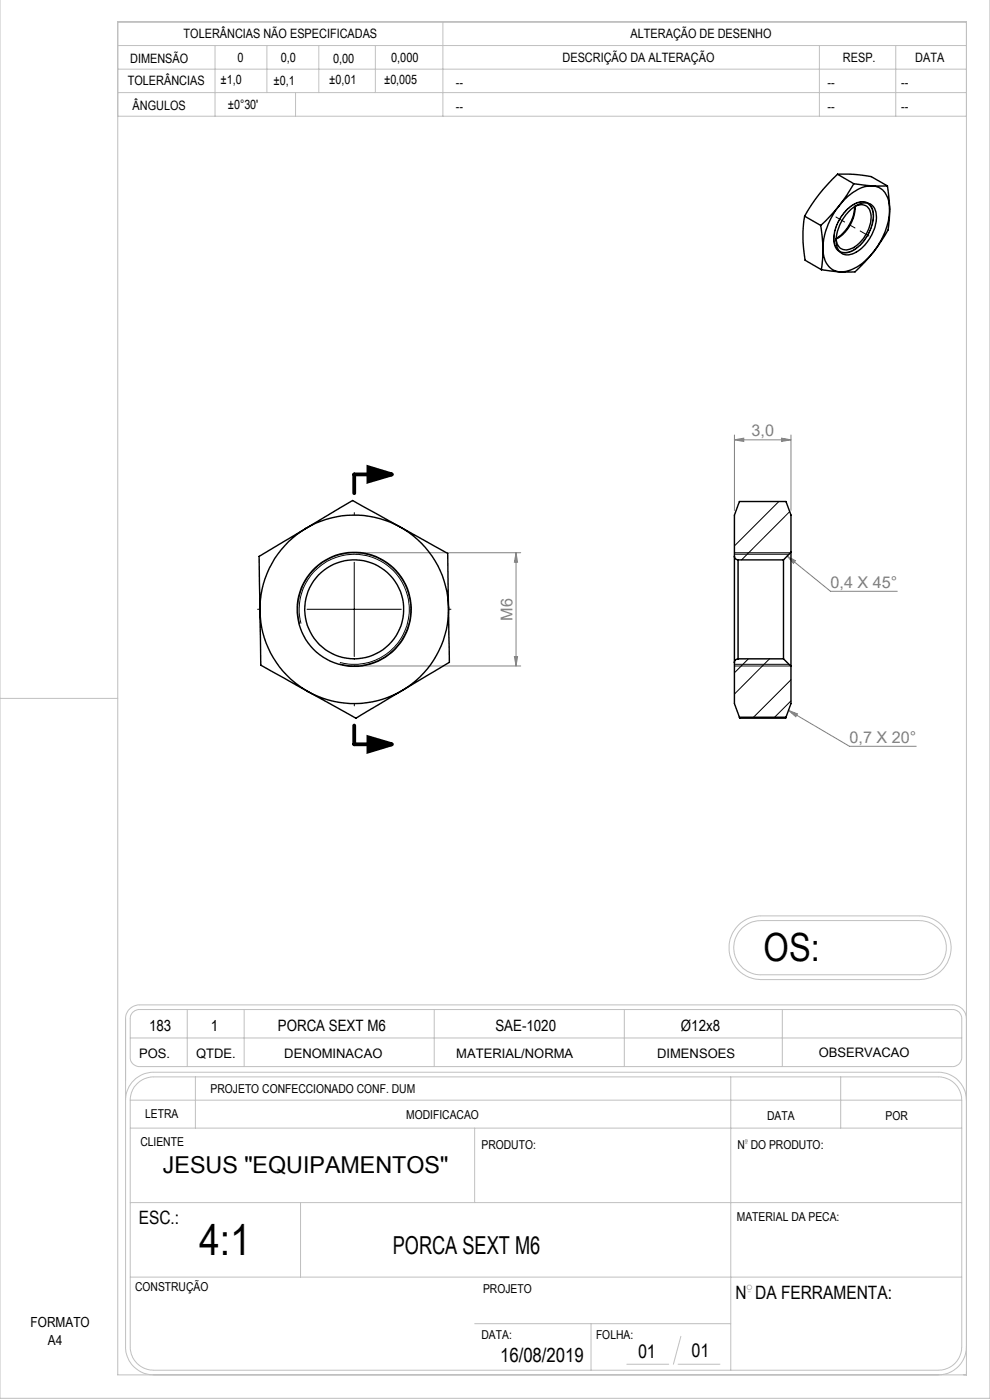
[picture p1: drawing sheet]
<svg xmlns="http://www.w3.org/2000/svg" width="210mm" height="297mm" viewBox="0 0 210 297" stroke-linecap="round" stroke-linejoin="round" font-family="sans-serif">
<path d="M78.1 99.1l5 1.5-5 1.5zM78.1 156.4l5 1.5-5 1.5z" fill="none" stroke="#000" stroke-width=".8" stroke-linecap="butt"/>
<g fill="none" stroke="#c0c0c0" stroke-width=".21">
<path d="M210 -.1v296.7h-210v-296.6M25 4.7h180v287h-180zM25 9.7h180M25 19.6h180M25 14.7h180M45.6 9.7v15M56.6 9.7v9.9M62.7 19.6v5.1M67.6 9.7v9.9M79.6 9.7v9.9M93.9 4.7v20M173.8 9.7v15"/>
<path d="M190 9.7v15M25 24.7h180M0 148.2h25M156.7 196.2l.5-.5a6.7 6.7 0 0 1 4.2-1.4h33.6a6.8 6.8 0 0 1 6.8 6.8 6.8 6.8 0 0 1-6.8 6.7h-33.6a6.8 6.8 0 0 1-6.2-4.2 6.8 6.8 0 0 1 1.5-7.4zM157.4 196.9l.2-.2a5.6 5.6 0 0 1 3.8-1.4h33.6a5.8 5.8 0 0 1 5.7 5.7 5.8 5.8 0 0 1-5.7 5.8h-33.6a5.8 5.8 0 0 1-5.3-3.6 5.8 5.8 0 0 1 1.3-6.3zM28.3 214.7l1.1-.5h172.8a1.93 1.93 0 0 1 1.8 1.9v8.4a1.93 1.93 0 0 1-2 1.8h-172.4a1.92 1.92 0 0 1-2-2v-8.2a1.81 1.81 0 0 1 .7-1.4zM39.7 214.2v12.1M51.8 214.2v12.1M92.1 214.2v12.1M132.4 214.2v12.1M165.9 214.2v12.1M205 216.1a2.94 2.94 0 0 0-3-2.9h-172.4a2.94 2.94 0 0 0-3 2.9v69.6a6 6 0 0 0 6 6"/>
<path d="M26.6 233.4a6 6 0 0 1 6-5.9h166.5a6 6 0 0 1 5.9 5.9M27.6 233.4a4.9 4.9 0 0 1 5-4.9h166.5a4.9 4.9 0 0 1 4.9 4.9M27.6 233.4v52.3a4.9 4.9 0 0 0 5 5h166.5a4.9 4.9 0 0 0 4.9-5v-52.3M27.6 239.3h176.4M27.6 233.4h176.4M27.6 220.2h176.4M41.5 228.5v10.8M100.7 239.3v15.8M155 228.5v62.2M178.3 228.5v10.8M27.6 255.1h176.4M63.7 255.1v15.8"/>
<path d="M158.2 242.6h.2M27.6 270.9h176.4M158.7 274h.5M100.7 280.8h54.3M125.4 280.8v9.9M133 289.4h8.9M143.8 289.4h8.9M144.4 283.5l-1.6 5.9M205 285.7a6 6 0 0 1-5.9 6"/>
<circle cx="158.3" cy="242.1" r=".25"/>
<circle cx="159" cy="273.1" r=".5"/>
</g>
<g fill="none" stroke="#808080" stroke-width=".21">
<path d="M155.8 93.3l2-.3v.7zM155.8 92.3v16M155.8 93.3h12M165.8 93l2 .3-2 .4zM167.8 92.3v16M76.1 117.3h34.4M109.5 117.3l.3 2h-.7zM109.5 117.3v24M167 118l1.7 1-.4 .5zM167 118l9.2 7.4h14.1M109.1 139.3h.7l-.3 2zM76.1 141.3h34.4"/>
<path d="M167.3 150.7l1.9 .7-.4 .6zM167.3 150.7l12.9 7.6h14.1"/>
</g>
<path d="M179.6 44.4a4.1 4.1 0 0 1 4.4-1.4 3.7 3.7 0 0 1 1.1 4.3 8.6 8.6 0 0 1-5.3 6.3 2.41 2.41 0 0 1-3-2.7 9.3 9.3 0 0 1 2.8-6.5zM179.7 44.4a3.8 3.8 0 0 1 4.3-1.2 3.8 3.8 0 0 1 1 4.4 8.2 8.2 0 0 1-5.1 5.9 2.43 2.43 0 0 1-2.9-3 9.2 9.2 0 0 1 2.7-6.1zM75.1 119.3v20M155.8 117.3h11.9M155.8 117.6h11.6M63.5 132.4a12 12 0 0 1 10.6-15.1 12 12 0 0 1 13 13 12 12 0 0 1-15.1 10.6M63.9 132.3a11.7 11.7 0 0 1 10.2-14.7 11.7 11.7 0 0 1 12.7 12.7 11.7 11.7 0 0 1-14.7 10.2M65.1 129.3h20M155.8 141.3h11.9M155.8 140.9h11.6" fill="none" stroke="#000" stroke-width=".21"/>
<path d="M177.3 46l7 4.1" fill="none" stroke="#000" stroke-width=".21" stroke-dasharray="15.2 1.3 1.3 1.3" stroke-dashoffset="13.1"/>
<path d="M83.1 100.6h-8v4M75.1 153.9v4h8" fill="none" stroke="#000" stroke-width=".8"/>
<path d="M75.2 109.3v-.5M55.2 129.3h-.5M95.2 129.3h.5M75.2 149.3v.5" fill="none" stroke="#000" stroke-width=".21" stroke-dasharray="15.2 1.3 1.3 1.3"/>
<path d="M78.1 99.1l5 1.5-5 1.5zM78.1 156.4l5 1.5-5 1.5z" fill="#000"/>
<g fill="#808080">
<path d="M167 118l1.7 1-.4 .5zM167.3 150.7l1.9 .7-.4 .6z"/>
<path d="M155.8 93.3l2-.3v.7zM165.8 93l2 .3-2 .4z"/>
<path d="M109.5 117.3l.3 2h-.7zM109.1 139.3h.7l-.3 2z"/>
</g>
<g fill="none" stroke="#000" stroke-width=".3">
<path d="M177.7 37a35.9 35.9 0 0 0-7 8.9M177.7 37a29.3 29.3 0 0 1 7.1 .5l3.4 1.9M177.7 37l3.4 2M181.1 39l-1.4 2.3-1.7 2.3M181.1 39l4 .4M185.1 39.4a8.7 8.7 0 0 0-6.7 3.8l-.4 .4M185.1 39.4a3.9 3.9 0 0 1 3.5 4l.1 .9M185.1 39.4h3.1M188.2 39.4l.5 4.9M170.7 45.9a27.2 27.2 0 0 0 .1 9.3l3.4 2M170.7 45.9l3.4 1.9M174.1 47.8l.5 5"/>
<path d="M174.2 57.2l4 .5M174.6 52.8a4.5 4.5 0 0 0 2.9 4.8l.7 .1M174.6 52.8l-.4 4.4M178 43.6l-3.9 4.2M178 43.6a15.7 15.7 0 0 0-3.4 9.2M180 44.9l.3-.2a4.1 4.1 0 0 1 4.3-1.5 3.6 3.6 0 0 1 1.1 4.3 8.6 8.6 0 0 1-5.3 6.5 2.41 2.41 0 0 1-3-2.7 9.4 9.4 0 0 1 2.6-6.4zM181.3 43.8a8.4 8.4 0 0 1-3.9 6.8M181.3 43.8a2.21 2.21 0 0 1 2.4-.1 2.21 2.21 0 0 1 1.1 2.1 7.9 7.9 0 0 1-4.6 7.1 2.07 2.07 0 0 1-2.8-2.2M181.4 43.8a8 8 0 0 1-4 6.9M185.3 53.5a9.9 9.9 0 0 1-6.8 4.2h-.3M185.3 53.5l-3.9 4.2h-3.2M188.7 44.3a15.3 15.3 0 0 1-3.4 9.2"/>
<path d="M188.7 44.3l-.3 4.5-3.1 4.7M64.9 112.1a20.1 20.1 0 0 0-9.8 17.5M64.9 112.1l-9.9 5.9 .1 11.6M84.9 111.8a20.1 20.1 0 0 0-20 .3M84.9 111.8a20.1 20.1 0 0 1 10.2 17.2M84.9 111.8l10.1 5.6 .1 11.6M84.9 111.8l-10.1-5.6-9.9 5.9M155.8 118a.78 .78 0 0 0 .8 .8M155.8 118v22.6M156.6 118.8v21M156.6 118.8h9.6M166.2 118.8v21"/>
<path d="M167.8 117.2v24.2M167.8 117.2v-7.9l-1.1-2.9h-9.9l-1 2.9v8.7M167.8 117.2l-1.6 1.6M55.1 129.6a20 20 0 0 0 10.3 17.2M55.1 129.6l.2 11.5 10.1 5.7M95.1 129a20.1 20.1 0 0 1-9.7 17.4M95.1 129l.2 11.5-9.9 5.9M156.6 139.8a.78 .78 0 0 0-.8 .8M156.6 139.8h9.6M166.2 139.8l1.6 1.6M85.4 146.4a20.1 20.1 0 0 1-20 .4M85.4 146.4l-9.9 6-10.1-5.6"/>
<path d="M155.8 140.6v8.7l1 2.8M156.8 152.1l.1 .3h9.8v-.3M156.8 152.1h9.9M167.8 141.4v7.9l-1.1 2.8"/>
<circle cx="75.1" cy="129.3" r="10.5"/>
<circle cx="75.1" cy="129.3" r="12.1"/>
</g>
<path d="M165.2 106.4l-9.4 9.4M167.5 108.5l-10.2 10.3M158.8 139.8l-3 2.9M163.2 139.8l-7.4 7.4M167.8 144.2l-8 7.9M167.8 148.7l-3.5 3.4" fill="none" stroke="#000" stroke-width=".21"/>
<text font-size="9.4" x="42.2" y="266.1">4:1</text>
<text font-size="8.2" x="162" y="203.8">OS:</text>
<text font-size="5.3" x="83.3" y="265.9">PORCA SEXT M6</text>
<text font-size="4.9" x="34.5" y="248.9">JESUS &quot;EQUIPAMENTOS&quot;</text>
<text font-size="4.2" x="106.1" y="288.9">16/08/2019</text>
<g font-size="4.1">
<text x="146.7" y="287.9">01</text>
<text x="135.3" y="288.1">01</text>
</g>
<g font-size="3.9">
<text x="29.4" y="259.7">ESC.:</text>
<text x="156" y="275.6">N DA FERRAMENTA:</text>
</g>
<g font-size="3.4" fill="#808080">
<text x="159.4" y="92.5">3,0</text>
<text x="176.2" y="124.7">0,4 X 45°</text>
<text x="108.7" y="131.6" transform="rotate(-90 108.7 131.6)">M6</text>
<text x="180.2" y="157.5">0,7 X 20°</text>
</g>
<g font-size="3.3">
<text x="31.6" y="218.8">183</text>
<text x="44.7" y="218.8">1</text>
<text x="58.9" y="218.8">PORCA SEXT M6</text>
<text x="105.1" y="218.8">SAE-1020</text>
<text x="144.4" y="218.8">Ø12x8</text>
</g>
<g font-size="3">
<text x="6.5" y="281.4">FORMATO</text>
<text x="10.2" y="285.4">A4</text>
</g>
<g font-size="2.8">
<text x="29.5" y="224.4">POS.</text>
<text x="41.6" y="224.4">QTDE.</text>
<text x="60.3" y="224.4">DENOMINACAO</text>
<text x="96.8" y="224.4">MATERIAL/NORMA</text>
<text x="139.4" y="224.3">DIMENSOES</text>
<text x="173.7" y="224.2">OBSERVACAO</text>
</g>
<g font-size="2.7">
<text x="38.9" y="8.1">TOLERÂNCIAS NÃO ESPECIFICADAS</text>
<text x="133.8" y="8.1">ALTERAÇÃO DE DESENHO</text>
<text x="27.6" y="13.4">DIMENSÃO</text>
<text x="46.8" y="17.8">±1,0</text>
<text x="50.4" y="13.1">0</text>
<text x="58" y="18">±0,1</text>
<text x="59.6" y="13.2">0,0</text>
<text x="69.8" y="17.8">±0,01</text>
<text x="70.7" y="13.3">0,00</text>
<text x="81.5" y="17.9">±0,005</text>
<text x="83" y="13.2">0,000</text>
<text x="119.3" y="13.2">DESCRIÇÃO DA ALTERAÇÃO</text>
<text x="178.8" y="13.2">RESP.</text>
<text x="194.2" y="13.2">DATA</text>
<text x="27.1" y="18.1">TOLERÂNCIAS</text>
<text x="28.1" y="23.2">ÂNGULOS</text>
<text x="48.3" y="23.1">±0°30'</text>
<text x="96.7" y="18.5">--</text>
<text x="96.7" y="23.5">--</text>
<text x="175.5" y="18.5">--</text>
<text x="175.5" y="23.5">--</text>
<text x="191.1" y="18.5">--</text>
<text x="191.1" y="23.5">--</text>
</g>
<g font-size="2.6">
<text x="44.7" y="231.9">PROJETO CONFECCIONADO CONF. DUM</text>
<text x="30.8" y="237.2">LETRA</text>
<text x="86.2" y="237.3">MODIFICACAO</text>
<text x="162.7" y="237.6">DATA</text>
<text x="187.8" y="237.6">POR</text>
<text x="29.8" y="243.1">CLIENTE</text>
<text x="102.1" y="243.7">PRODUTO:</text>
<text x="156.4" y="243.7">N DO PRODUTO:</text>
<text x="156.3" y="259.1">MATERIAL DA PECA:</text>
<text x="28.7" y="273.8">CONSTRUÇÃO</text>
<text x="102.5" y="274.2">PROJETO</text>
<text x="102.1" y="284.1">DATA:</text>
<text x="126.4" y="284.1">FOLHA:</text>
</g>
</svg>
